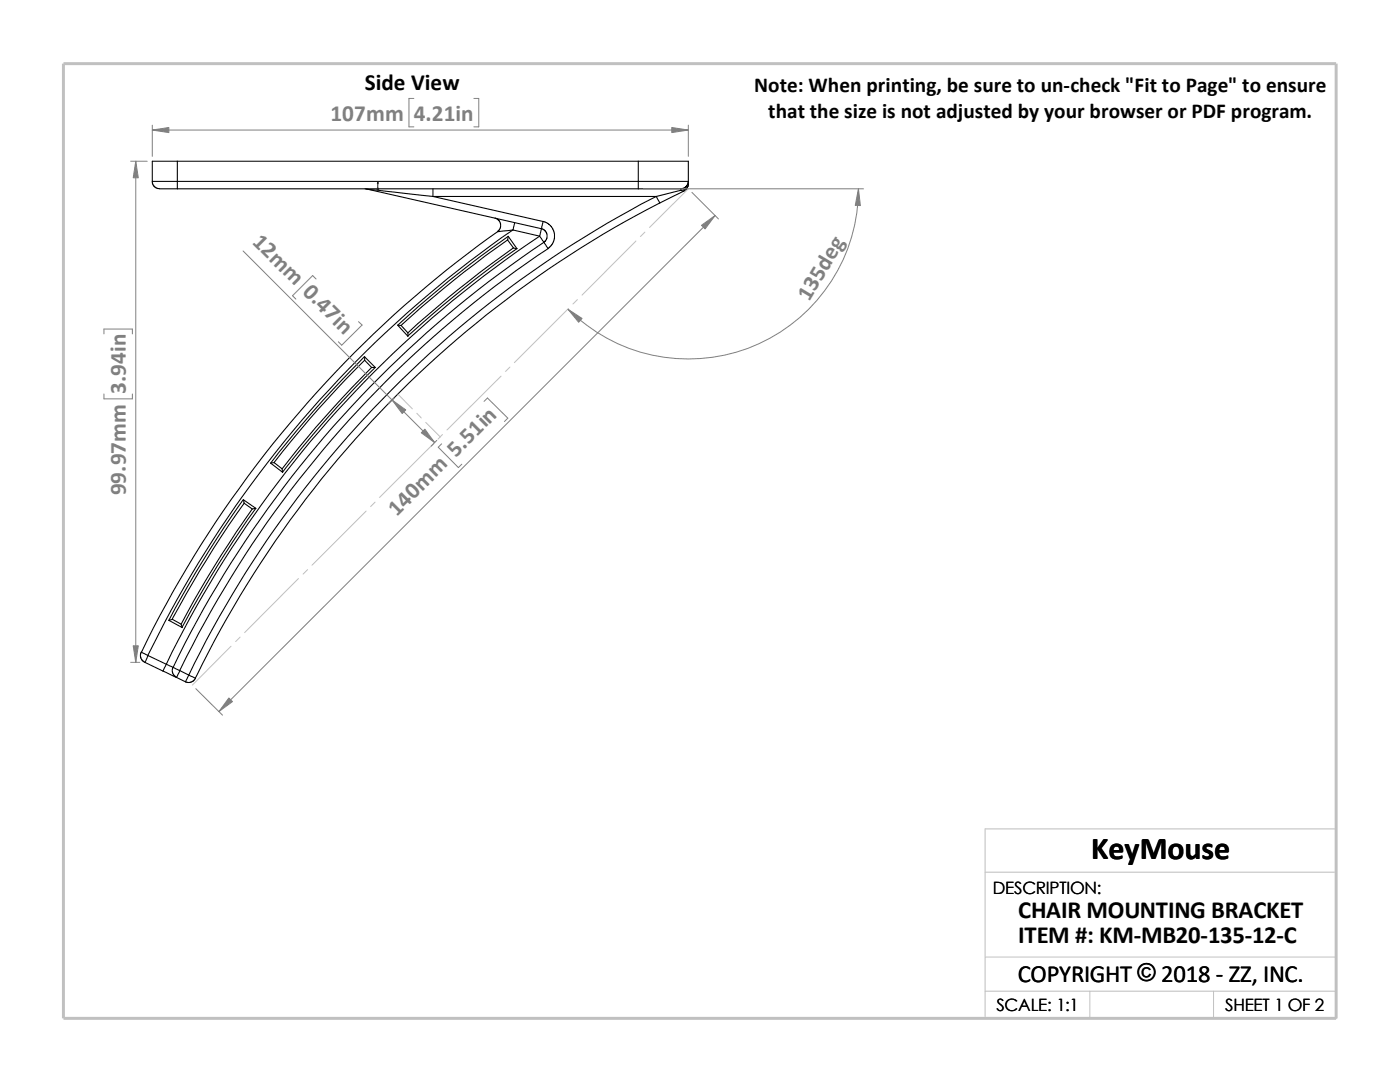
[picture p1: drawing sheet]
<svg xmlns="http://www.w3.org/2000/svg" width="279mm" height="216mm" viewBox="0 0 279 216" stroke-linecap="round" stroke-linejoin="round" font-family="sans-serif">
<g fill="none" stroke="#c0c0c0" stroke-width=".2">
<path d="M137.4 37.7l-7.8 7.7M115.2 59.8l-.9 .9M126.9 48.1l-10.7 10.8M128.7 46.3l-.9 .9M79.4 78.7l2.9 2.9M100 75.1l-10.8 10.7M101.8 73.2l-.9 .9M113.5 61.6l-10.8 10.7M83.2 82.5l.9 .9M85 84.3l2.9 2.9M86.5 88.5l-10.8 10.8M88.3 86.7l-.9 .9"/>
<path d="M59.6 115.4l-10.8 10.8M61.4 113.7l-.9 .9M73.1 102l-10.8 10.8M74.8 100.2l-.8 .9M46.1 128.9l-7.7 7.8M47.9 127.1l-.9 .9M196.6 174h70.1M196.6 197.8h70.1M196.6 191h70.1M217.5 197.8v5.4M242.2 197.8v5.4M26.8 203.2h239.9v-37.8h-70.1v37.8"/>
</g>
<path d="M12.7 12.7h254v190.5h-254z" fill="none" stroke="#c0c0c0" stroke-width=".59"/>
<g fill="none" stroke="#000" stroke-width=".21">
<path d="M30.4 36.2h5M30.4 36.2v.3l.3 .6 .8 .5 3.9 .1M35.4 36.2v1.5M35.4 32.2h-5v4M35.4 32.2h92M35.4 36.2h92M35.4 32.2v4M35.4 37.7h92M72.9 37.7h.3M73.2 37.7l34.8 7.9M73.2 37.7l13.2 1.5M86.4 39.2h44.6"/>
<path d="M86.4 39.2l22 5M86.4 37.7v1.5M127.4 37.7h8.5M127.4 32.2v4M127.4 36.2v1.5M127.4 36.2h10M127.4 32.2h10v4M131 39.2l.7 1.3M131 39.2a211.3 211.3 0 0 0-93.3 95.5M135.9 37.7v.3M135.9 38l-4.9 1.2M135.9 38l.6 .1-4.8 2.4"/>
<path d="M137.4 36.2l-.4 .9-.4 .4-.7 .2M137.4 36.7a1.39 1.39 0 0 1-1.5 1.3M137.4 36.2v.5M137.4 36.7l-.4 1-.5 .4M98.8 43.5l.7 .4 .4 .8v.8l-.6 .7M99.3 46.2a221.5 221.5 0 0 0-71.1 84l1.3 .6M101.3 47.9l1.2 1.6 .7 .1M101.3 47.9a205.3 205.3 0 0 0-21.2 17M101.4 47.2l-.1 .7M101.4 47.2l1.8 2.4M101.4 47.2a213 213 0 0 0-22 17.7M102.4 45.9l-3.1 .3"/>
<path d="M102.4 45.9l5.3 1.2M102.4 45.9a220 220 0 0 0-72.9 84.9M102.4 49.4a226.6 226.6 0 0 0-21 17M102.7 44.4l-.3 1.5M103.2 49.6a216.5 216.5 0 0 0-21.8 17.5M107.7 47.1l.8 1.2M107.7 47.1a215.8 215.8 0 0 0-74.5 85.4M108 45.6l.4 .1 .5 .4 .3 .7-.1 1-.6 .5M108 45.6l-.3 1.5M108.4 44.2l-.4 1.4M108.4 44.2l.7 .2 .8 .6 .5 .7 .3 1v.8l-.3 1-.6 .8-.5 .3M108.5 48.3a214.5 214.5 0 0 0-74 84.9"/>
<path d="M108.5 48.3l.9 1.3M109.4 49.6a213.4 213.4 0 0 0-73.5 84.2M131.7 40.5a209.8 209.8 0 0 0-92.7 94.8M72.7 71.2a223.1 223.1 0 0 0-18.7 21.2M72.8 71.9a204.3 204.3 0 0 0-18.1 20.4M72.8 71.9v-.7l2.1 2.1M72.8 71.9l1.4 1.4M74.2 73.3a212.9 212.9 0 0 0-17.9 20.3M74.2 73.3h.7M74.9 73.3a200.6 200.6 0 0 0-18.5 20.9M79.4 64.9l2 2.2v-.7M79.4 64.9h.7"/>
<path d="M80.1 64.9l1.3 1.5M48.6 99.7a212.6 212.6 0 0 0-14.9 24.1M54 92.4l.7-.1 1.6 1.3M54 92.4l2.4 1.8M56.3 93.6l.1 .6M48.7 100.4a219.3 219.3 0 0 0-14.3 23.2M48.7 100.4l-.1-.7 2.5 1.7M48.7 100.4l1.6 1.2M50.3 101.6a208.4 208.4 0 0 0-14.1 22.9M51.1 101.4a207 207 0 0 0-14.8 23.8M51.1 101.4l-.8 .2M28.2 130.1l-.2 .5 .1 .7 .2 .4 .6 .5"/>
<path d="M28.9 132.2l3.6 1.7M29.5 130.8l3.7 1.7M29.5 130.8l-.6 1.4M32.5 133.9l2.7 1.3M33.2 132.5l-.7 1.4M33.2 132.5l1.3 .7M33.7 123.8l2.7 1.4-.2-.7M34.4 123.6l-.7 .2M34.4 123.6l1.8 .9M34.5 133.2l-.1 .4 .1 .7 .1 .4 .6 .4M34.5 133.2l1.4 .6M35.2 135.2l1.8 .9"/>
<path d="M35.9 133.8l1.8 .9M35.9 133.8l-.7 1.4M37.7 134.7l1.3 .6-.5 .6-.3 .2-.7 .1-.5-.1M37.7 134.7l-.7 1.4"/>
</g>
<path d="M75.4 36.3l.1 .4h-.2z" fill="#00f" stroke="#00f" stroke-width=".2"/>
<path d="M75.3 37.7h.3M75.3 37.5l.3 .3M75.4 37.7h.1M75.4 36.3v1.5M75.5 37.5l-.3 .3" fill="none" stroke="#00f" stroke-width=".2"/>
<g fill="none" stroke="#808080" stroke-width=".2">
<path d="M82.6 19.6h-1v5.7h1M94.6 19.6h.9v5.7h-.9M26.1 32.2h3.3M27.1 32.2v100M30.4 26h107M30.4 25v6.2M128.4 37.7h43.9M137.4 25v6.2M138.1 38.4l5.3 5.3M171.3 37.7a34 34 0 0 1-20.9 31.4 34 34 0 0 1-37-7.4M48.5 50.1l38.2 38.2M63.1 55.7l-.7-.7-4 4 .7 .7"/>
<path d="M142.7 43l-99 99M20.7 66.6v-.9h5.7v.9M20.7 78.6v1h5.7v-1M71.5 64.2l.8 .7-4.1 4-.7-.7M78.7 79.4l-1.1 1.2M87.2 87.9l-1.1 1.1M88.1 88.6l-.6 .6 4 4.1 .7-.7M96.6 80.1l.7-.7 4 4-.6 .7M26.1 132.2h1.8M39.1 137.4l5.3 5.3"/>
</g>
<g fill="#808080" stroke="#808080" stroke-width=".2">
<path d="M140 45l2.7-2-2 2.7z"/>
<path d="M45.7 139.3l.7 .7-2.7 2z"/>
<path d="M84.1 86.4l.7-.8 1.9 2.7z"/>
<path d="M78.3 79.8l2.7 2-.7 .7z"/>
<path d="M113.4 61.7l2.8 1.8-.7 .8z"/>
<path d="M171.3 37.7l.4 3.3h-1z"/>
<path d="M30.4 26l3.3-.6v1.1z"/>
<path d="M134.1 25.4l3.3 .6-3.3 .5z"/>
<path d="M27.1 32.2l.5 3.3h-1z"/>
<path d="M26.6 128.9h1l-.5 3.3z"/>
</g>
<text font-size="6.4" x="217.8" y="171.4">KeyMouse</text>
<g font-size="4.9">
<text x="203.2" y="183.2">CHAIR MOUNTING BRACKET</text>
<text x="203.2" y="188.1">ITEM #: KM-MB20-135-12-C</text>
<text x="203.1" y="195.9">COPYRIGHT © 2018 - ZZ, INC.</text>
<text x="227" y="195.8">©</text>
</g>
<text font-size="4.6" x="72.8" y="18">Side View</text>
<g font-size="4.6" fill="#808080">
<text x="66" y="24.1">107mm</text>
<text x="82.6" y="24.1">4.21in</text>
<text x="50.2" y="48.4" transform="rotate(45 50.2 48.4)">12mm 0.47in</text>
<text x="161.5" y="60.3" transform="rotate(-59 161.5 60.3)">135deg</text>
<text x="25.1" y="78.6" transform="rotate(-90 25.1 78.6)">3.94in</text>
<text x="25.1" y="98.8" transform="rotate(-90 25.1 98.8)">99.97mm</text>
<text x="79.2" y="103.2" transform="rotate(-45 79.2 103.2)">140mm 5.51in</text>
</g>
<g font-size="4.2">
<text x="150.5" y="18.4">Note: When printing, be sure to un-check &quot;Fit to Page&quot; to ensure</text>
<text x="153.3" y="23.6">that the size is not adjusted by your browser or PDF program.</text>
</g>
<g font-size="3.4">
<text x="198.2" y="178.5">DESCRIPTION:</text>
<text x="198.8" y="201.7">SCALE: 1:1</text>
<text x="244.5" y="201.7">SHEET 1 OF 2</text>
</g>
</svg>
